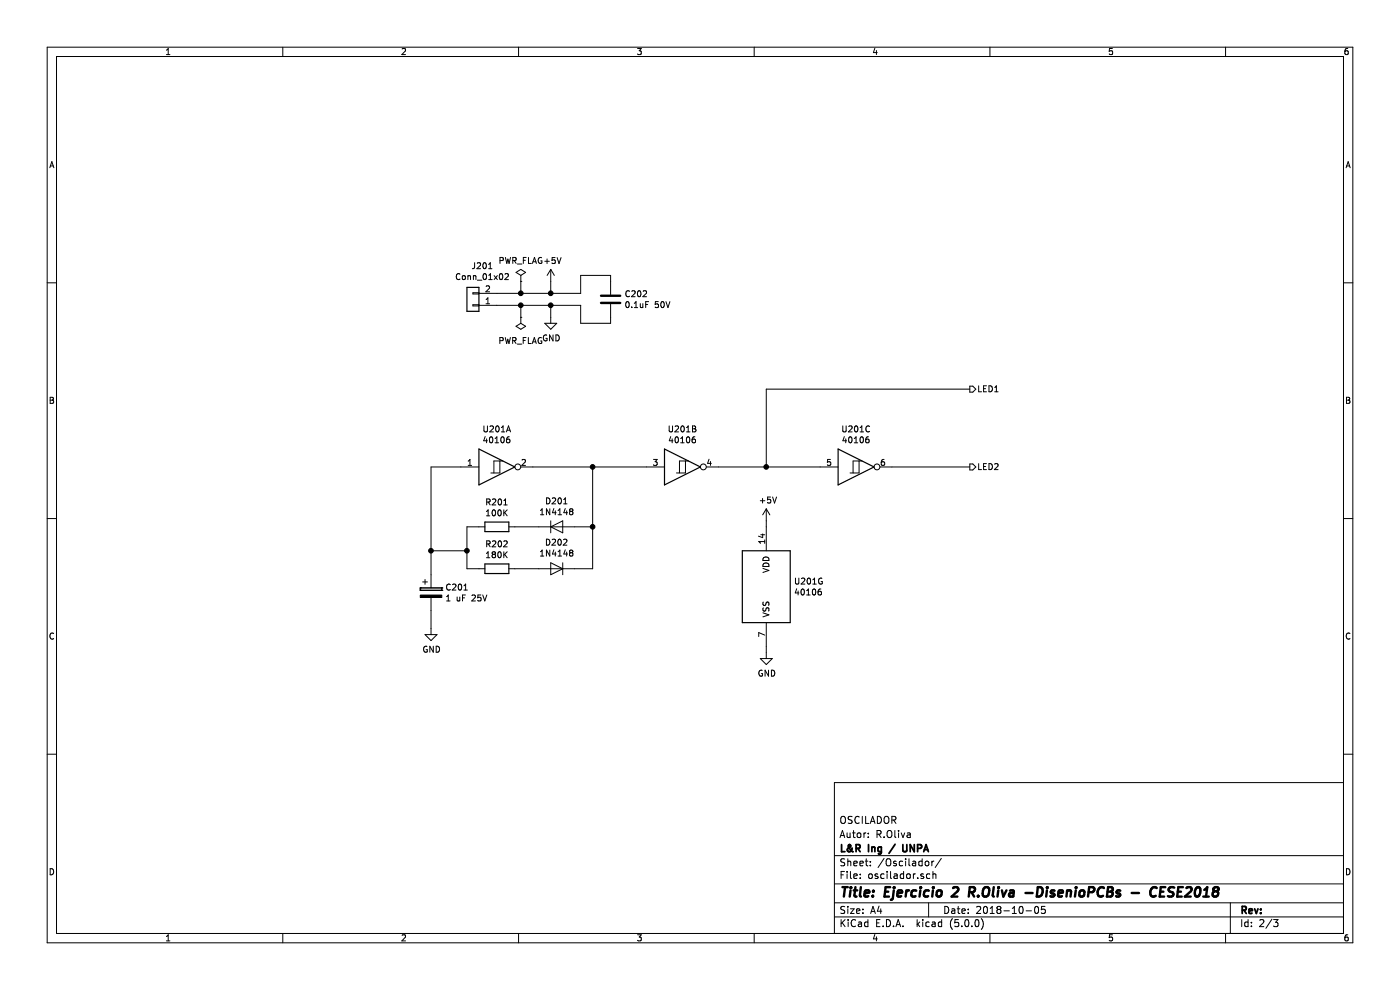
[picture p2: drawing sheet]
EESchema Schematic File Version 4
LIBS:R_OlivaEj2-cache
EELAYER 26 0
EELAYER END
$Descr A4 11693 8268
encoding utf-8
Sheet 2 3
Title "Ejercicio 2 R.Oliva -DisenioPCBs - CESE2018"
Date "2018-10-05"
Rev ""
Comp "L&R Ing / UNPA"
Comment1 "Autor: R.Oliva"
Comment2 "OSCILADOR"
Comment3 ""
Comment4 ""
$EndDescr
$Comp
L 4xxx:40106 U201
U 1 1
P 4150 3900
F 0 "U201" H 4150 4217 50  0000 C CNN
F 1 "40106" H 4150 4126 50  0000 C CNN
F 2 "Package_DIP:DIP-14_W7.62mm_LongPads" H 4150 3900 50  0001 C CNN
F 3 "http://www.nxp.com/documents/data_sheet/HEF40106B.pdf" H 4150 3900 50  0001 C CNN
	1    4150 3900
	1    0    0    -1  
$EndComp
$Comp
L 4xxx:40106 U201
U 2 1
P 5700 3900
F 0 "U201" H 5700 4217 50  0000 C CNN
F 1 "40106" H 5700 4126 50  0000 C CNN
F 2 "Package_DIP:DIP-14_W7.62mm_LongPads" H 5700 3900 50  0001 C CNN
F 3 "http://www.nxp.com/documents/data_sheet/HEF40106B.pdf" H 5700 3900 50  0001 C CNN
	2    5700 3900
	1    0    0    -1  
$EndComp
$Comp
L 4xxx:40106 U201
U 3 1
P 7150 3900
F 0 "U201" H 7150 4217 50  0000 C CNN
F 1 "40106" H 7150 4126 50  0000 C CNN
F 2 "Package_DIP:DIP-14_W7.62mm_LongPads" H 7150 3900 50  0001 C CNN
F 3 "http://www.nxp.com/documents/data_sheet/HEF40106B.pdf" H 7150 3900 50  0001 C CNN
	3    7150 3900
	1    0    0    -1  
$EndComp
$Comp
L Device:CP C201
U 1 1
P 3600 4950
F 0 "C201" H 3718 4996 50  0000 L CNN
F 1 "1 uF 25V" H 3718 4905 50  0000 L CNN
F 2 "Capacitor_THT:CP_Radial_D5.0mm_P2.50mm" H 3638 4800 50  0001 C CNN
F 3 "~" H 3600 4950 50  0001 C CNN
	1    3600 4950
	1    0    0    -1  
$EndComp
$Comp
L Device:C C202
U 1 1
P 5100 2500
F 0 "C202" H 5215 2546 50  0000 L CNN
F 1 "0.1uF 50V" H 5215 2455 50  0000 L CNN
F 2 "Capacitor_THT:C_Disc_D5.0mm_W2.5mm_P2.50mm" H 5138 2350 50  0001 C CNN
F 3 "~" H 5100 2500 50  0001 C CNN
	1    5100 2500
	1    0    0    -1  
$EndComp
$Comp
L Device:R R202
U 1 1
P 4150 4750
F 0 "R202" V 3943 4750 50  0000 C CNN
F 1 "180K" V 4034 4750 50  0000 C CNN
F 2 "Resistor_THT:R_Axial_DIN0207_L6.3mm_D2.5mm_P10.16mm_Horizontal" V 4080 4750 50  0001 C CNN
F 3 "~" H 4150 4750 50  0001 C CNN
	1    4150 4750
	0    1    1    0   
$EndComp
$Comp
L Device:R R201
U 1 1
P 4150 4400
F 0 "R201" V 3943 4400 50  0000 C CNN
F 1 "100K" V 4034 4400 50  0000 C CNN
F 2 "Resistor_THT:R_Axial_DIN0207_L6.3mm_D2.5mm_P10.16mm_Horizontal" V 4080 4400 50  0001 C CNN
F 3 "~" H 4150 4400 50  0001 C CNN
	1    4150 4400
	0    1    1    0   
$EndComp
$Comp
L Device:D D201
U 1 1
P 4650 4400
F 0 "D201" H 4650 4616 50  0000 C CNN
F 1 "1N4148" H 4650 4525 50  0000 C CNN
F 2 "Diode_THT:D_DO-41_SOD81_P10.16mm_Horizontal" H 4650 4400 50  0001 C CNN
F 3 "~" H 4650 4400 50  0001 C CNN
	1    4650 4400
	1    0    0    -1  
$EndComp
$Comp
L Device:D D202
U 1 1
P 4650 4750
F 0 "D202" H 4650 4534 50  0000 C CNN
F 1 "1N4148" H 4650 4625 50  0000 C CNN
F 2 "Diode_THT:D_DO-41_SOD81_P10.16mm_Horizontal" H 4650 4750 50  0001 C CNN
F 3 "~" H 4650 4750 50  0001 C CNN
	1    4650 4750
	-1   0    0    1   
$EndComp
Wire Wire Line
	3850 3900 3600 3900
Wire Wire Line
	3600 3900 3600 4600
Wire Wire Line
	4000 4400 3900 4400
Wire Wire Line
	3900 4400 3900 4600
Wire Wire Line
	3900 4750 4000 4750
Wire Wire Line
	3900 4600 3600 4600
Connection ~ 3900 4600
Wire Wire Line
	3900 4600 3900 4750
Connection ~ 3600 4600
Wire Wire Line
	3600 4600 3600 4800
Wire Wire Line
	4300 4400 4500 4400
Wire Wire Line
	4300 4750 4500 4750
Wire Wire Line
	4450 3900 4950 3900
Wire Wire Line
	4800 4400 4950 4400
Wire Wire Line
	4950 4400 4950 3900
Connection ~ 4950 3900
Wire Wire Line
	4950 3900 5400 3900
Wire Wire Line
	4800 4750 4950 4750
Wire Wire Line
	4950 4750 4950 4400
Connection ~ 4950 4400
Wire Wire Line
	6000 3900 6400 3900
Wire Wire Line
	6400 3900 6400 3250
Wire Wire Line
	6400 3250 8100 3250
Connection ~ 6400 3900
Wire Wire Line
	6400 3900 6850 3900
Wire Wire Line
	7450 3900 8100 3900
Wire Wire Line
	3600 5100 3600 5250
$Comp
L power:GND #PWR0201
U 1 1
P 3600 5250
F 0 "#PWR0201" H 3600 5000 50  0001 C CNN
F 1 "GND" H 3605 5077 50  0000 C CNN
F 2 "" H 3600 5250 50  0001 C CNN
F 3 "" H 3600 5250 50  0001 C CNN
	1    3600 5250
	1    0    0    -1  
$EndComp
$Comp
L 4xxx:40106 U201
U 7 1
P 6400 4900
F 0 "U201" H 6630 4946 50  0000 L CNN
F 1 "40106" H 6630 4855 50  0000 L CNN
F 2 "Package_DIP:DIP-14_W7.62mm_LongPads" H 6400 4900 50  0001 C CNN
F 3 "http://www.nxp.com/documents/data_sheet/HEF40106B.pdf" H 6400 4900 50  0001 C CNN
	7    6400 4900
	1    0    0    -1  
$EndComp
$Comp
L power:GND #PWR0205
U 1 1
P 6400 5450
F 0 "#PWR0205" H 6400 5200 50  0001 C CNN
F 1 "GND" H 6405 5277 50  0000 C CNN
F 2 "" H 6400 5450 50  0001 C CNN
F 3 "" H 6400 5450 50  0001 C CNN
	1    6400 5450
	1    0    0    -1  
$EndComp
$Comp
L power:+5V #PWR0204
U 1 1
P 6400 4350
F 0 "#PWR0204" H 6400 4200 50  0001 C CNN
F 1 "+5V" H 6415 4523 50  0000 C CNN
F 2 "" H 6400 4350 50  0001 C CNN
F 3 "" H 6400 4350 50  0001 C CNN
	1    6400 4350
	1    0    0    -1  
$EndComp
Wire Wire Line
	6400 4400 6400 4350
Wire Wire Line
	6400 5400 6400 5450
$Comp
L Connector_Generic:Conn_01x02 J201
U 1 1
P 3950 2550
F 0 "J201" H 3870 2225 50  0000 C CNN
F 1 "Conn_01x02" H 3870 2316 50  0000 C CNN
F 2 "Connector_Phoenix_MSTB:PhoenixContact_MSTBVA_2,5_2-G-5,08_1x02_P5.08mm_Vertical" H 3950 2550 50  0001 C CNN
F 3 "~" H 3950 2550 50  0001 C CNN
	1    3950 2550
	-1   0    0    1   
$EndComp
Wire Wire Line
	4150 2450 4350 2450
Wire Wire Line
	4850 2450 4850 2300
Wire Wire Line
	4850 2300 5100 2300
Wire Wire Line
	5100 2300 5100 2350
Wire Wire Line
	5100 2650 5100 2700
Wire Wire Line
	5100 2700 4850 2700
Wire Wire Line
	4850 2700 4850 2550
Wire Wire Line
	4850 2550 4600 2550
$Comp
L power:+5V #PWR0202
U 1 1
P 4600 2350
F 0 "#PWR0202" H 4600 2200 50  0001 C CNN
F 1 "+5V" H 4615 2523 50  0000 C CNN
F 2 "" H 4600 2350 50  0001 C CNN
F 3 "" H 4600 2350 50  0001 C CNN
	1    4600 2350
	1    0    0    -1  
$EndComp
$Comp
L power:GND #PWR0203
U 1 1
P 4600 2650
F 0 "#PWR0203" H 4600 2400 50  0001 C CNN
F 1 "GND" H 4605 2477 50  0000 C CNN
F 2 "" H 4600 2650 50  0001 C CNN
F 3 "" H 4600 2650 50  0001 C CNN
	1    4600 2650
	1    0    0    -1  
$EndComp
Wire Wire Line
	4600 2450 4600 2350
Connection ~ 4600 2450
Wire Wire Line
	4600 2450 4850 2450
Wire Wire Line
	4600 2650 4600 2550
Connection ~ 4600 2550
Wire Wire Line
	4600 2550 4350 2550
Text HLabel 8100 3250 2    50   Output ~ 0
LED1
Text HLabel 8100 3900 2    50   Output ~ 0
LED2
$Comp
L power:PWR_FLAG #FLG0101
U 1 1
P 4350 2350
F 0 "#FLG0101" H 4350 2425 50  0001 C CNN
F 1 "PWR_FLAG" H 4350 2524 50  0000 C CNN
F 2 "" H 4350 2350 50  0001 C CNN
F 3 "~" H 4350 2350 50  0001 C CNN
	1    4350 2350
	1    0    0    -1  
$EndComp
$Comp
L power:PWR_FLAG #FLG0102
U 1 1
P 4350 2650
F 0 "#FLG0102" H 4350 2725 50  0001 C CNN
F 1 "PWR_FLAG" H 4350 2850 50  0000 C CNN
F 2 "" H 4350 2650 50  0001 C CNN
F 3 "~" H 4350 2650 50  0001 C CNN
	1    4350 2650
	-1   0    0    1   
$EndComp
Wire Wire Line
	4350 2350 4350 2450
Connection ~ 4350 2450
Wire Wire Line
	4350 2450 4600 2450
Wire Wire Line
	4350 2650 4350 2550
Connection ~ 4350 2550
Wire Wire Line
	4350 2550 4150 2550
$EndSCHEMATC
